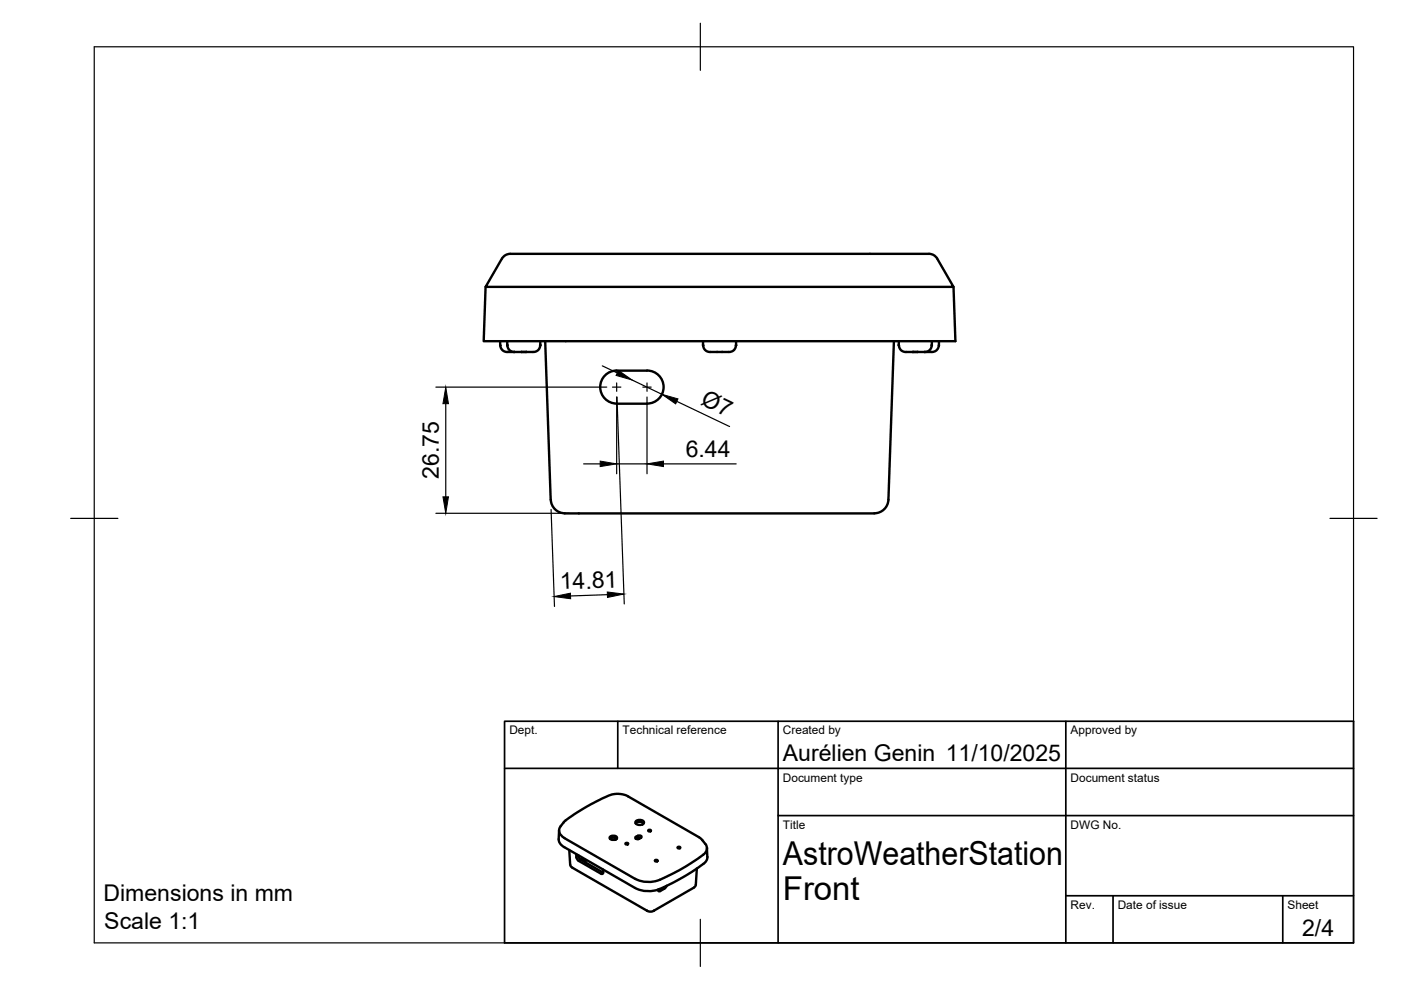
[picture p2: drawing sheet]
<svg xmlns="http://www.w3.org/2000/svg" width="297mm" height="210mm" viewBox="0 0 297 210" stroke-linecap="round" stroke-linejoin="round" font-family="sans-serif">
<!-- layer: Visible -->
<g fill="none" stroke="#000" stroke-width=".51">
<path d="M106.7 54.5a3.8 3.8 0 0 1 2.9-.7h86.3a2.93 2.93 0 0 1 2.8 1l3.5 6h-99.2zM103 60.8l-.4 11.5h100l-.4-11.5M106 72.3v.9M106 73.2h.1M106.1 73.2h.1M106.1 73.2l.2 .7 .5 .6 .6 .1h1.6M107.5 72.3l.1 1.2 .6 .9 .7 .2h1.6M107.5 73.2h.1M109 74.6h.1M110.5 74.6h1.1M110.5 74.6h.1M111.6 74.6h.1"/>
<path d="M114.6 72.3l-.1 1.3-.5 .7-.8 .3h-1.6M114.6 73.2h.1M115.6 72.3l1.2 33.6a2.99 2.99 0 0 0 3 2.9M130.7 78.6h6.5M130.8 78.6a3.5 3.5 0 0 0-3.5 3.5 3.5 3.5 0 0 0 3.5 3.5M137.2 78.6a3.5 3.5 0 0 1 3.5 3.5 3.5 3.5 0 0 1-3.5 3.5M149.1 73.2h.1M149.1 72.3v1.2l.5 .8 .8 .3h1.6M152 74.6h.1M153.1 74.6h.1M156.1 72.3l-.2 1.5-.6 .7-.6 .1h-2.7M156.1 73.2h.1"/>
<path d="M189.5 72.3l-1.1 33.6a2.99 2.99 0 0 1-3 2.9M190.6 73.2h.1M190.6 72.3v1.3l.5 .7 .8 .3h1.6M193.5 74.6h1.1M193.5 74.6h.1M194.6 74.6h.1M196.1 74.6h.1M197.5 73.2l-.1 .7-.6 .6-.5 .1h-1.7M197.5 73.2h.1M197.6 72.3v.9M197.6 73.2h.1M199.1 72.3l-.1 1.2-.6 .9-.6 .2h-1.7"/>
<path d="M199.1 73.2h.1M130.7 85.6h6.5M119.8 108.9h65.6M118.5 176l-.1 1.9a1.9 1.9 0 0 0 1.2 1.7l15.1 8.7a6.7 6.7 0 0 0 6.7-.5 35.9 35.9 0 0 0 8.3-5.2l.3-.9M119.7 177.7l15 8.6a6.2 6.2 0 0 0 5.2 .2M119.7 177.7a1.63 1.63 0 0 1-.8-2.5l.8-1.1 2-1.4 5.1-3a7.9 7.9 0 0 1 4.3-1.4l1.9 .4 15.2 8.8 1.3 1.4M129.3 177.5l.7-.3a.57 .57 0 0 1 .8 .6l-.8 .3a.57 .57 0 0 1-.7-.6zM129.3 177.9l.7-.3 .7 .3M130.7 177.8l-.2 .2M132.7 178.8l.3-.1 .2 .2-.4 .2-.2-.2zM134.8 174.2a1.13 1.13 0 0 1 1.7 .2 1.06 1.06 0 0 1-1.8 0zM134.8 174.6a1.25 1.25 0 0 1 1.7 0"/>
<path d="M134.8 177.4a.87 .87 0 0 1 1.2 0l-.1 .2M134.8 177.4l-.1 .3 .1 .1a.98 .98 0 0 0 1.1-.2M135 177.8l.3 .1M135.9 177.6a.98 .98 0 0 0-1.1 .2M137.5 176l.3-.1 .2 .2-.4 .2-.2-.2zM143.7 179.6l.3-.1 .3 .2-.4 .2-.3-.2zM149.6 178.9a1.52 1.52 0 0 1-.5 2.3l-5 3.3-4.2 2.1M149.9 179.8l.1 1.9M120.7 180.2l.2 3.1M120.9 183.3l.1 .3 .3 .4M121.3 184l15.9 9.1M122.2 181.1v.7"/>
<path d="M122.2 181.7l.4 .8 4.8 2.8M122.6 181.3v.2M122.6 181.5l.5 .7 4.8 2.8M123 182.2h.5l.5 .1 .1 .6M127.8 184.4l.1 .6M127.9 185l-.1 .2h-.3M137.2 193.1h.1M138.6 193.1h.1M138.9 182.4l.3-.1 .2 .2-.3 .2-.3-.2zM139.9 188.5l-.4 .2M141.4 187.8a2.04 2.04 0 0 1-1.4 1.1h-.4l-.1-.3M147.7 184.1l-.2 3.5-.3 .5-8.8 5.1-.6 .1-.6-.2"/>
</g>
<!-- layer: TITLEBLOCK -->
<path d="M107 152.9h180v47h-180zM131 152.9v10M165 152.9v47M226 152.9v47M107 162.9h180M165 172.9h122M226 189.9h61M236 189.9v10M272 189.9v10" fill="none" stroke="#000" stroke-width=".36"/>
<!-- layer: BORDER -->
<path d="M20 9.9h267v190h-267zM148.5 4.9v10M15 109.9h10M282 109.9h10M148.5 194.9v10" fill="none" stroke="#000" stroke-width=".25"/>
<!-- layer: FD_Dimensions -->
<g fill="none" stroke="#000" stroke-width=".25">
<path d="M127.7 77.6l3.2 1.5M92.4 82.1h36.3M94.5 85.6v19.7M123.7 98.4h3.6M130.7 84.2v16.2M130.7 98.4h6.5M130.8 84.2l1.6 43.9M134 80.6l6.3 3M137.2 84.2v16.2M140.7 98.4h15.4M143.5 85.1l11.2 5.3M92.4 108.8h28.2"/>
<path d="M116.8 108l.8 20.6M128.8 126.1l-7.8 .3"/>
</g>
<path d="M131.1 78.5l2.9 2.1-3.4-1zM94.5 82.1l.6 3.5h-1.2zM127.3 97.8l3.4 .6-3.4 .5zM137.2 98.4l3.5-.6v1.1zM140.3 83.6l3.4 1-.4 1zM93.9 105.3h1.2l-.6 3.5zM117.5 126.5l3.4-.7 .1 1.2zM128.8 125.5l3.5 .5-3.5 .7z" fill="#000" stroke="#000" stroke-width=".21"/>
<!-- layer: Smart Centers -->
<path d="M129.9 82.1h1.7M130.7 81.2v1.8M136.3 82.1h1.8M137.2 81.2v1.8" fill="none" stroke="#000" stroke-width=".25"/>
<g font-size="7">
<text x="166" y="183.4">AstroWeatherStation</text>
<text x="166" y="190.9">Front</text>
</g>
<g font-size="4.9">
<text x="148.4" y="85.7" transform="rotate(26 148.4 85.7)">Ø7</text>
<text x="93" y="101.6" transform="rotate(-90 93 101.6)">26.75</text>
<text x="145.4" y="96.9">6.44</text>
<text x="118.7" y="125" transform="rotate(-2 118.7 125)">14.81</text>
<text x="166" y="161.4">Aurélien Genin 11/10/2025</text>
<text x="21.9" y="191">Dimensions in mm</text>
<text x="22.1" y="196.9">Scale 1:1</text>
<text x="276.1" y="198.6">2/4</text>
</g>
<g font-size="2.5">
<text x="108" y="155.7">Dept.</text>
<text x="132" y="155.7">Technical reference</text>
<text x="166" y="155.7">Created by</text>
<text x="227" y="155.7">Approved by</text>
<text x="166" y="165.7">Document type</text>
<text x="227" y="165.7">Document status</text>
<text x="166" y="175.7">Title</text>
<text x="227" y="175.7">DWG No.</text>
<text x="227" y="192.7">Rev.</text>
<text x="237" y="192.7">Date of issue</text>
<text x="273" y="192.7">Sheet</text>
</g>
</svg>
